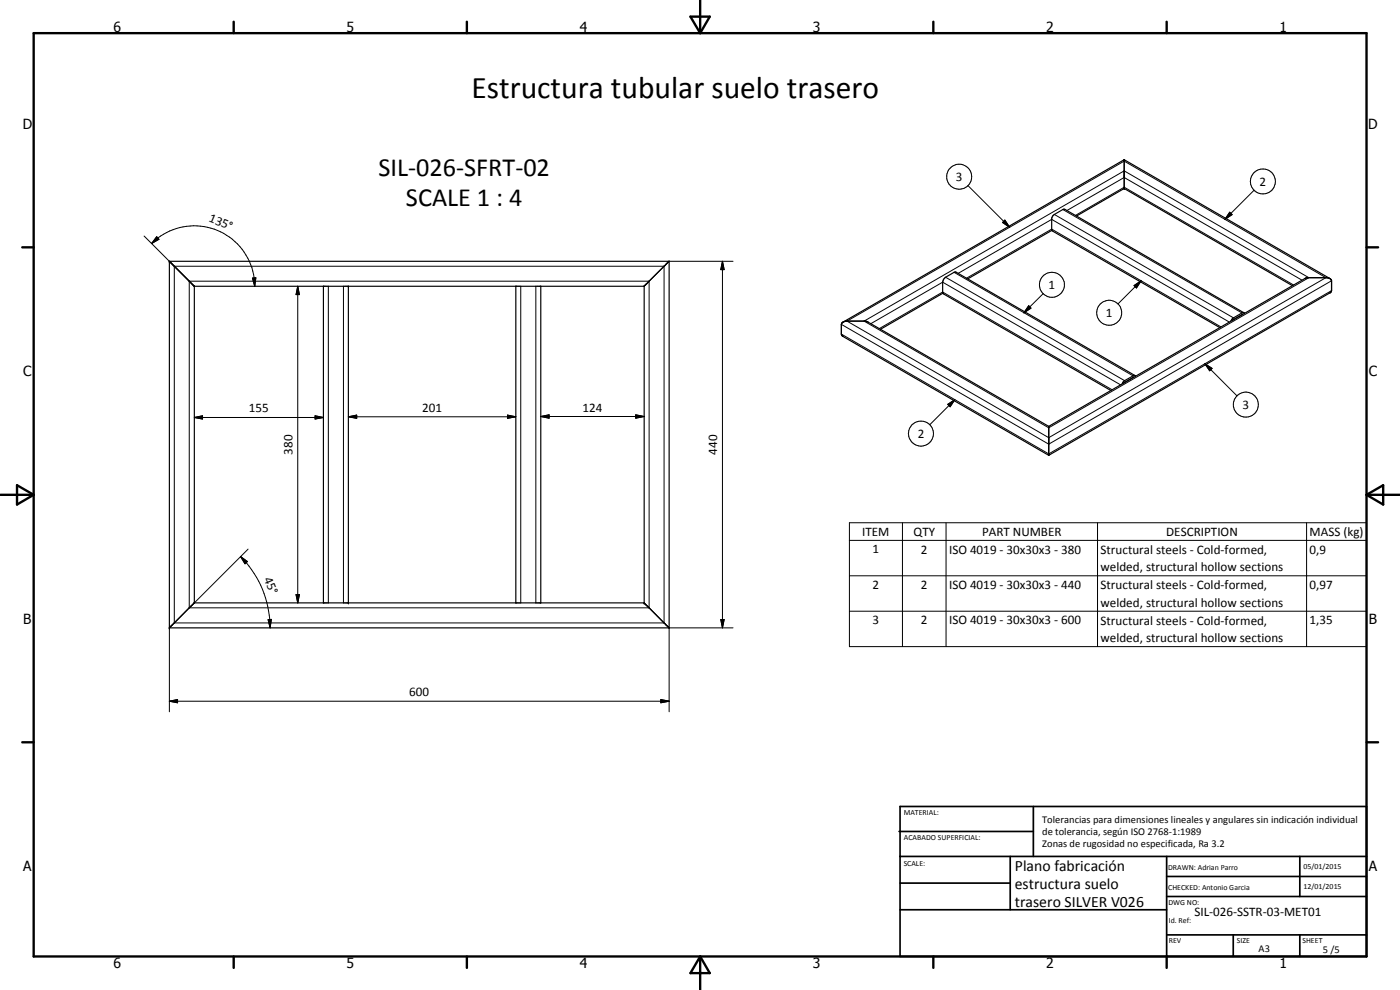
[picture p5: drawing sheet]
<svg xmlns="http://www.w3.org/2000/svg" width="420mm" height="297mm" viewBox="0 0 420 297" stroke-linecap="round" stroke-linejoin="round" font-family="sans-serif">
<g fill="none" stroke="#000" stroke-width=".35">
<path d="M337.4 47.9v8.7M337.4 56.6l50.5 29.1M337.4 47.9l61.7 35.7M337.4 56.6l-14.3 8.2M337.4 47.9l-84.4 48.7M50.8 78.4v110M50.8 78.4l7.5 7.5M50.8 78.4h150v110h-150M200.8 78.4l-7.5 7.5v95M315.7 69.1l-25.3 14.6M315.7 69.1l50.4 29.2M315.7 69.1l-.1-3.5 .4-1 3-1.7 .6-.1 53.7 31.1"/>
<path d="M58.3 85.9v95M58.3 85.9h135M97.1 85.9v95M104.6 85.9v95M154.8 85.9v95M162.3 85.9v95M283 88l-18.8 10.8M283 87.9l50.4 29.3M283 87.9l-.1-3.2 .3-1 .6-.5 2.5-1.5h.6l53.7 31M372.9 94.4l-3 1.7M373.3 93.9l-.4-.1-2.7 1.6-.8 1M373.3 93.9l.2 .1"/>
<path d="M340.3 113.2l-3 1.7M340.6 112.7h-.4l-2.7 1.5-.7 1M340.6 112.7l.2 .2M314.7 127.9l-54.4-31.4-.7-.1h-5.7l-.8 .2-.6 .6v3l.5 .8 61.7 35.6M314.7 127.9v8.7M314.7 127.9l76.9-44.3 .7-.3h5.9l1 .3 .4 .5v3.1l-.3 .6-84.6 48.8M58.3 180.9l-7.5 7.5M58.3 180.9h135M193.3 180.9l7.5 7.5"/>
</g>
<g fill="#000">
<circle cx="337.4" cy="56.6" r=".18"/>
<circle cx="337.4" cy="47.9" r=".18"/>
<circle cx="50.8" cy="78.4" r=".18"/>
<circle cx="104.6" cy="85.9" r=".18"/>
<circle cx="50.8" cy="188.4" r=".18"/>
<circle cx="104.6" cy="180.9" r=".18"/>
<circle cx="193.3" cy="180.9" r=".18"/>
</g>
<g fill="none" stroke="#000" stroke-width=".3">
<path d="M290.5 55.7l12.5 12.5M376.4 57.1l-8.8 8.7M43.3 70.8l13.5 13.6M45.5 73.1a18.1 18.1 0 0 1 19.8-4 18.1 18.1 0 0 1 11.1 16.8M47 71l.7 .8-2.2 1.3zM52.3 79.9h147v107h-147zM200.8 78.4h19.2M216.8 78.4l.5 2.5h-1zM216.8 78.4v110M301.6 66l1.4 2.2-2.1-1.4zM316.4 64.3l53.8 31.1M319 62.9l53.7 31"/>
<path d="M320.2 63.2l17.2-9.9 53.4 30.8M322.7 64.6l14.7-8.4 50.8 29.3M369.1 63.7l.7 .7-2.2 1.4zM56.8 84.4h138v98h-138zM75.8 83.4h1l-.4 2.5zM89.4 85.9l.5 2.5h-1.1zM89.4 85.9v95M98.5 85.9v95M103.1 85.9v95M156.3 85.9v95M160.8 85.9v95M254.2 96.4l83.2-48.1 60.5 35-83.2 48z"/>
<path d="M259.3 96.4l78.1-45.1 55.4 32-78.1 45.1zM261.4 97.1l21.5-12.4 53.4 30.8M263.9 98.6l19-11 50.9 29.4M283.8 83.2l53.7 31M286.3 81.7l53.8 31.1M287.5 82l28.1-16.2 53.4 30.8M290.1 83.5l25.5-14.8 50.8 29.4M308.7 91.7l.7 .8-2.1 1.4zM313.1 88.1l-5.8 5.8M340.3 85.7l2.2-1.5-1.4 2.2zM342.5 84.2l-7 7M370.2 95.9h.1"/>
<path d="M372.7 94.4h.1M399.6 84.2l-84.9 49.1-62.2-36M399.6 87.2l-84.9 49-62.2-36M286.5 119.9l-7.5 7.5M337.5 114.7l.1 .1M340.1 113.2v.1M361.6 109.1l2.2 1.4-.8 .8zM361.6 109.1l9.7 9.7M58.3 125.3l2.5-.5v.9zM58.3 125.3h38.8M94.6 124.8l2.5 .5-2.5 .4zM104.6 125.1l2.4-.6v1z"/>
<path d="M104.6 125.1h50.2M152.3 124.5l2.5 .6-2.5 .4zM162.3 125l2.5-.5v1zM162.3 125h31M190.8 124.5l2.5 .5-2.5 .5zM284.4 121.3l2.1-1.4-1.4 2.1zM254.9 156.8h155.2v37.2h-155.2zM270.8 156.8v37.2M283.9 156.8v37.2M329.4 156.8v37.2M392.1 156.8v37.2M72.2 167l2 1.5-.7 .7z"/>
<path d="M72.2 167a30.2 30.2 0 0 1 8.9 21.4M74.5 164.8l-16.2 16.1M88.8 178.4h1.1l-.5 2.5zM254.9 162.1h155.2M254.9 172.8h155.2M50.8 188.4v25.2M80.5 185.9l.9-.1-.3 2.6zM216.3 185.9h1l-.5 2.5zM220 188.4h-19.2v25.2M254.9 183.4h155.2M50.8 210.4l2.5-.5v1zM50.8 210.4h150"/>
<path d="M198.3 209.9l2.5 .5-2.5 .5z"/>
<circle cx="287.9" cy="53" r="3.7"/>
<circle cx="379" cy="54.4" r="3.7"/>
<circle cx="315.7" cy="85.4" r="3.8"/>
<circle cx="332.9" cy="93.9" r="3.8"/>
<circle cx="276.4" cy="130.1" r="3.7"/>
<circle cx="373.9" cy="121.4" r="3.7"/>
</g>
<g fill="none" stroke="#000" stroke-width=".71">
<path d="M10.1 9.9h400v277.1h-400zM70.1 6.5v3.4M140.1 6.5v3.4M207.2 5h5.8l-2.9 4.9zM210.1 0v9.9M280.1 6.5v3.4M350.1 6.5v3.4M6.7 74.2h3.4M410.1 74.2h3.5M.1 148.5h10M5.1 145.6l5 2.9-5 2.9zM410.1 148.5h10"/>
<path d="M410.1 148.5l5-2.9v5.8zM6.7 222.7h3.4M410.1 222.7h3.5M70.1 287v3.4M140.1 287v3.4M210.1 287v10M210.1 287l2.9 5h-5.8zM280.1 287v3.4M350.1 287v3.4"/>
</g>
<g fill="none" stroke="#000" stroke-width=".51">
<path d="M269.8 249.5h40.3M270.1 242h140v45h-140zM270.1 257h140M303.2 257v16M310.1 242v15M350.1 257v30M390.1 257v12M270.1 265h33.1M270.1 273h80M350.1 269h60M350.1 263h60M350.1 280.5h60"/>
<path d="M370.1 280.5v6.5M390.1 280.5v6.5"/>
</g>
<g fill="#000">
<path d="M47 71l.7 .8-2.2 1.3zM301.6 66l1.4 2.2-2.1-1.4zM369.1 63.7l.7 .7-2.2 1.4zM75.8 83.4h1l-.4 2.5zM89.4 85.9l.5 2.5h-1.1zM216.8 78.4l.5 2.5h-1zM308.7 91.7l.7 .8-2.1 1.4zM340.3 85.7l2.2-1.5-1.4 2.2zM361.6 109.1l2.2 1.4-.8 .8zM58.3 125.3l2.5-.5v.9zM94.6 124.8l2.5 .5-2.5 .4zM104.6 125.1l2.4-.6v1z"/>
<path d="M152.3 124.5l2.5 .6-2.5 .4zM162.3 125l2.5-.5v1zM190.8 124.5l2.5 .5-2.5 .5zM284.4 121.3l2.1-1.4-1.4 2.1zM72.2 167l2 1.5-.7 .7zM88.8 178.4h1.1l-.5 2.5zM80.5 185.9l.9-.1-.3 2.6zM216.3 185.9h1l-.5 2.5zM50.8 210.4l2.5-.5v1zM198.3 209.9l2.5 .5-2.5 .5z"/>
</g>
<text font-size="9.4" x="141.5" y="29.3">Estructura tubular suelo trasero</text>
<g font-size="7.9">
<text x="113.6" y="52.7">SIL-026-SFRT-02</text>
<text x="121.8" y="61.7">SCALE 1 : 4</text>
</g>
<g font-size="4.7">
<text x="304.6" y="261.2">Plano fabricación</text>
<text x="304.6" y="266.6">estructura suelo</text>
<text x="304.6" y="272">trasero SILVER V026</text>
</g>
<g font-size="4.2">
<text x="34" y="9.6">6</text>
<text x="104" y="9.6">5</text>
<text x="174" y="9.6">4</text>
<text x="244" y="9.6">3</text>
<text x="314" y="9.6">2</text>
<text x="384" y="9.6">1</text>
<text x="6.8" y="38.7">D</text>
<text x="410.6" y="38.7">D</text>
<text x="7" y="112.9">C</text>
<text x="410.8" y="112.9">C</text>
<text x="7" y="187.1">B</text>
<text x="410.8" y="187.1">B</text>
<text x="7" y="261.4">A</text>
<text x="410.8" y="261.4">A</text>
<text x="34" y="290.4">6</text>
<text x="104" y="290.4">5</text>
<text x="174" y="290.4">4</text>
<text x="244" y="290.4">3</text>
<text x="314" y="290.4">2</text>
<text x="384" y="290.4">1</text>
</g>
<g font-size="3.9">
<text x="286.9" y="54.3">3</text>
<text x="378" y="55.7">2</text>
<text x="62.5" y="66.3" transform="rotate(22 62.5 66.3)">135°</text>
<text x="314.7" y="86.7">1</text>
<text x="331.9" y="95.1">1</text>
<text x="74.7" y="123.7">155</text>
<text x="126.7" y="123.5">201</text>
<text x="174.8" y="123.5">124</text>
<text x="372.9" y="122.7">3</text>
<text x="275.4" y="131.4">2</text>
<text x="87.8" y="136.4" transform="rotate(-90 87.8 136.4)">380</text>
<text x="215.3" y="136.4" transform="rotate(-90 215.3 136.4)">440</text>
<text x="258.8" y="160.7">ITEM</text>
<text x="274.1" y="160.7">QTY</text>
<text x="294.7" y="160.7">PART NUMBER</text>
<text x="350" y="160.7">DESCRIPTION</text>
<text x="393" y="160.8">MASS (kg)</text>
<text x="261.9" y="166">1</text>
<text x="276.4" y="166.1">2</text>
<text x="284.8" y="166.1">ISO 4019 - 30x30x3 - 380</text>
<text x="330.3" y="166.2">Structural steels - Cold-formed,</text>
<text x="393" y="166.1">0,9</text>
<text x="79.2" y="173.8" transform="rotate(67 79.2 173.8)">45°</text>
<text x="330.3" y="171.4">welded, structural hollow sections</text>
<text x="261.9" y="176.7">2</text>
<text x="276.4" y="176.7">2</text>
<text x="284.8" y="176.7">ISO 4019 - 30x30x3 - 440</text>
<text x="330.3" y="176.8">Structural steels - Cold-formed,</text>
<text x="393" y="176.7">0,97</text>
<text x="330.3" y="182.1">welded, structural hollow sections</text>
<text x="261.9" y="187.3">3</text>
<text x="276.4" y="187.3">2</text>
<text x="284.8" y="187.3">ISO 4019 - 30x30x3 - 600</text>
<text x="330.3" y="187.4">Structural steels - Cold-formed,</text>
<text x="393" y="187.3">1,35</text>
<text x="330.3" y="192.7">welded, structural hollow sections</text>
<text x="122.8" y="208.8">600</text>
<text x="358.5" y="275">SIL-026-SSTR-03-MET01</text>
</g>
<g font-size="3.1">
<text x="312.7" y="246.8">Tolerancias para dimensiones lineales y angulares sin indicación individual</text>
<text x="312.7" y="250.4">de tolerancia, según ISO 2768-1:1989</text>
<text x="312.7" y="254">Zonas de rugosidad no especificada, Ra 3.2</text>
<text x="377.7" y="285.6">A3</text>
<text x="397" y="285.9">5 /5</text>
</g>
<g font-size="2.4">
<text x="271.2" y="244.4">MATERIAL:</text>
<text x="271.3" y="252">ACABADO SUPERFICIAL:</text>
<text x="271.2" y="259.7">SCALE:</text>
<text x="350.6" y="261">DRAWN: Adrian Parro</text>
<text x="391.2" y="260.6">05/01/2015</text>
<text x="350.6" y="267">CHECKED: Antonio Garcia</text>
<text x="391.2" y="266.7">12/01/2015</text>
<text x="350.6" y="271.4">DWG NO:</text>
<text x="350.8" y="276.9">Id. Ref:</text>
<text x="350.8" y="282.8">REV</text>
<text x="371.2" y="282.9">SIZE</text>
<text x="390.9" y="282.9">SHEET</text>
</g>
</svg>
